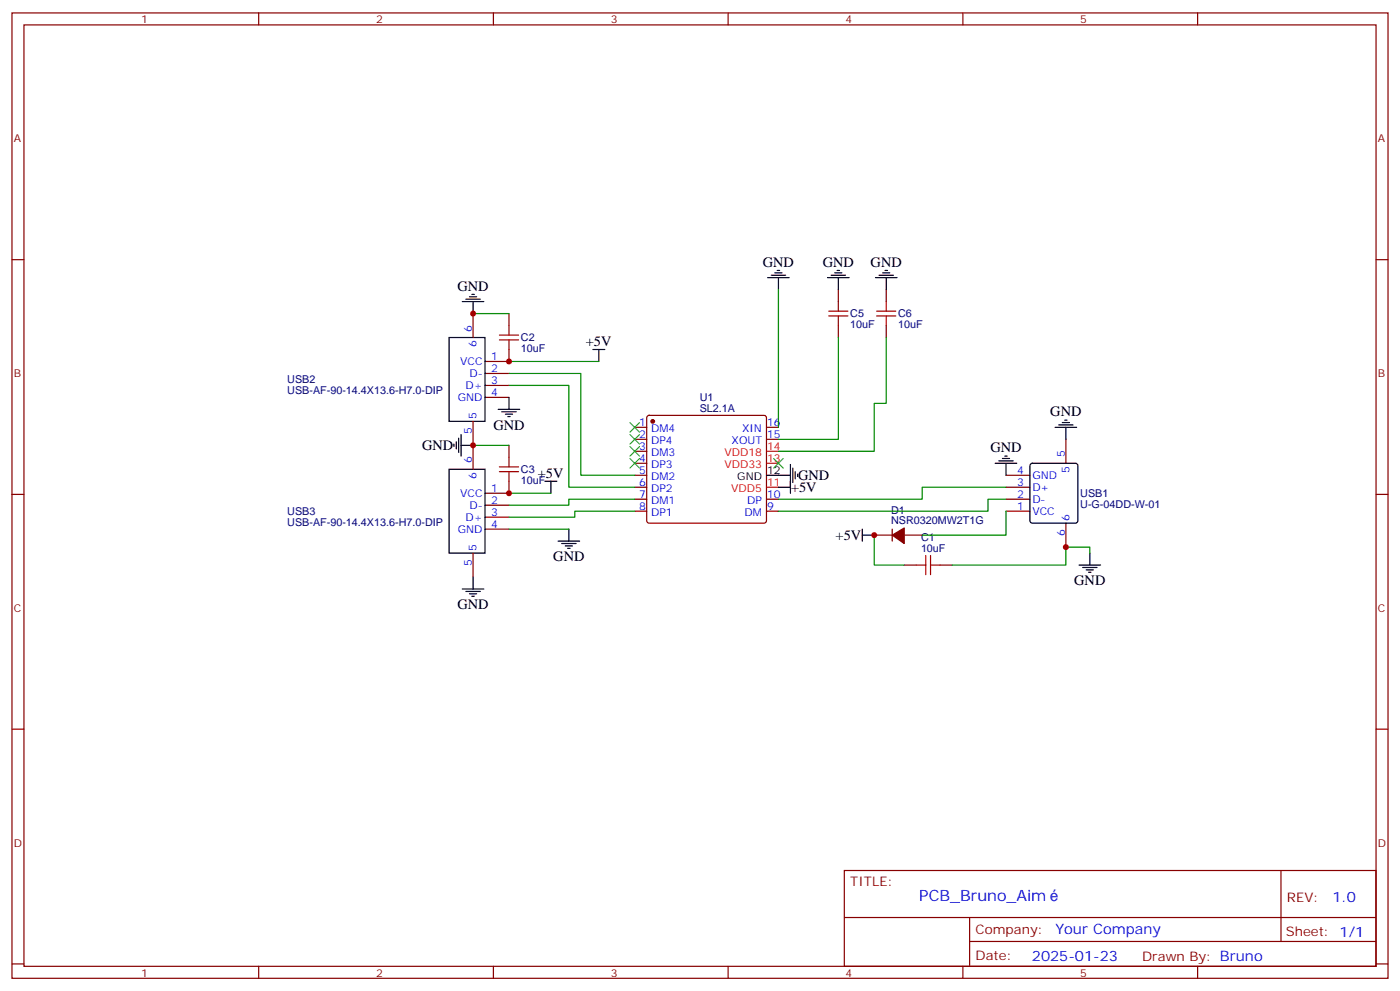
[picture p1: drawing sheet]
<svg xmlns="http://www.w3.org/2000/svg" width="412mm" height="292mm" viewBox="0 0 412 292" stroke-linecap="round" stroke-linejoin="round" font-family="sans-serif">
<g fill="none" stroke="#870000" stroke-width=".35">
<path d="M3.5 3.8h405.4v284.3h-405.4zM7.1 7.3h398.2v277.3h-398.2zM76.2 3.8v3.5M145.3 3.8v3.5M214.5 3.8v3.5M283.6 3.8v3.5M352.8 3.8v3.5M3.5 76.5h3.6M405.3 76.5h3.6M139.3 92.4v7M149.9 92.4v3.5M246.9 85.3v3.5"/>
<path d="M246.9 95.9v3.5M261.1 85.3v3.5M261.1 95.9v3.5M142.9 110h7M142.9 113.5h7M142.9 117.1h7M149.9 102.9v3.6h-7M139.3 124.1v14.1M149.9 131.2v3.5M187 140h3.5M187 125.9h3.5M187 129.4h3.5"/>
<path d="M187 132.9h3.5M187 136.5h3.5M190.7 122.5l.5-.2h33.9l.5 .2 .2 .5v30.4l-.3 .5-.4 .2h-33.9l-.5-.2-.2-.5v-30.4zM225.8 125.9h3.5M225.8 129.4h3.5M296.3 140h7.1M314 129.4v7.1M3.5 145.6h3.6M142.9 148.8h7M142.9 152.3h7M142.9 155.9h7M149.9 141.7v3.6h-7"/>
<path d="M187 143.5h3.5M187 147h3.5M187 150.6h3.5M225.8 147h3.5M225.8 150.6h3.5M257.5 157.6h5.3M262.8 155.9v3.5M266.3 157.6h5.3M296.3 143.5h7.1M296.3 147h7.1M296.3 150.6h7.1M314 154.1v7"/>
<path d="M405.3 145.6h3.6M139.3 162.9v7.1M266.3 166.4h3.6M276.9 166.4h3.6M3.5 214.8h3.6M405.3 214.8h3.6M248.7 256.4h156.6v28.2h-156.6zM377.3 256.4v20.9M248.7 270.2h156.5M285.6 277.3h119.6M285.6 270.2v14.2M3.5 283.9h3.6"/>
<path d="M76.2 284.6v3.5M145.3 284.6v3.5M214.5 284.6v3.5M283.6 284.6v3.5M352.8 284.6v3.5M405.3 283.9h3.6"/>
</g>
<g fill="none" stroke="#000" stroke-width=".35">
<path d="M229 79.7h.7M246.6 79.7h.7M260.7 79.7h.7M132.3 99.4h10.6v24.7h-10.6zM136.2 88.8h6.3M137.2 88.1h4.3M138.3 87.4h2.1M139 86.7h.7M139.3 88.8v3.6M226.1 81.8h6.4M227.2 81.1h4.2M228.2 80.4h2.2"/>
<path d="M229.3 81.8v3.5M243.8 81.8h6.3M244.8 81.1h4.3M245.9 80.4h2.1M246.9 81.8v3.5M257.9 81.8h6.3M258.9 81.1h4.3M260 80.4h2.1M261.1 81.8v3.5M149.9 117.1v3.5M174.6 102.9h3.6M176.4 102.9v3.6"/>
<path d="M132.3 138.2h10.6v24.7h-10.6zM133.7 130.8v.7M134.4 130.1v2.1M135.1 129v4.3M135.8 131.2h3.5M135.8 128v6.3M146.8 120.6h6.3M147.8 121.3h4.2M148.9 122h2.1M149.6 122.7h.7M225.8 140h7M232.8 136.8v8.5"/>
<path d="M233.5 137.9v4.2M234.2 138.9v2.1M234.9 139.6v.7M293.2 136.5h6.3M294.2 135.7h4.2M295.3 135h2.1M296 134.3h.7M296.3 136.5v3.5M303.6 136.7l.5-.2h12.7l.5 .2 .2 .5v16.2l-.2 .5-.5 .2h-12.7l-.5-.2-.2-.5v-16.2zM310.8 125.9h6.3M311.9 125.2h4.2M312.9 124.5h2.1"/>
<path d="M313.6 123.8h.7M314 125.9v3.5M160.5 141.7h3.5M162.3 141.7v3.6M164.4 159.4h6.3M167.6 155.9v3.5M229.3 143.5h3.5M254 157.6h3.5M254 155.9v3.5M136.2 173.5h6.3M137.2 174.2h4.3M138.3 174.9h2.1"/>
<path d="M139 175.6h.7M139.3 170v3.5M165.5 160.1h4.2M166.5 160.8h2.1M167.2 161.5h.7M317.9 166.4h6.3M318.9 167.1h4.2M320 167.9h2.1M320.7 168.6h.7M321 162.9v3.5"/>
</g>
<g fill="#870000" stroke="#870000" stroke-width=".35">
<path d="M262.8 157.6l3.5-2.1v4.6z"/>
<circle cx="192.3" cy="124.1" r=".53"/>
</g>
<path d="M225.8 136.5h3.5M225.8 132.9h3.5M225.8 143.5h3.5" fill="none" stroke="#f00" stroke-width=".35"/>
<g fill="none" stroke="#008700" stroke-width=".35">
<path d="M139.3 92.4h10.6M229.3 85.3v40.6M246.9 99.4v30h-17.6M261.1 99.4v19.4h-3.6v14.1h-28.2M149.9 113.5h17.7v30h19.4M149.9 110h21.2v30h15.9M149.9 106.5h26.5M139.3 131.2h10.6M149.9 155.9h17.7M149.9 145.3h12.4M187 147h-19.4v1.8h-17.7M187 150.6h-17.7v1.7h-19.4"/>
<path d="M257.5 157.6v8.8h8.8M296.3 150.6v7h-24.7M296.3 147h-5.3v3.6h-61.7M296.3 143.5h-24.7v3.5h-42.3M321 162.9v-1.8h-7v5.3h-33.5"/>
</g>
<g fill="none" stroke="#a10000" stroke-width=".35">
<path d="M147.1 98.7h5.7M149.9 95.9v2.8M244.1 93.1h5.7M244.1 91.7h5.7M246.9 88.8v2.9M246.9 93.1v2.8M258.2 93.1h5.7M258.2 91.7h5.7M261.1 88.8v2.9M261.1 93.1v2.8M147.1 100.1h5.7M149.9 100.1v2.8"/>
<path d="M147.1 138.9h5.7M147.1 137.5h5.7M149.9 134.7v2.8M149.9 138.9v2.8M269.9 166.4h2.8M272.7 163.6v5.7M274.1 166.4h2.8M274.1 163.6v5.7"/>
</g>
<path d="M185.6 124.5l2.8 2.8M185.6 128l2.8 2.8M185.6 131.5l2.8 2.8M185.6 135l2.8 2.9M188.4 124.5l-2.8 2.8M188.4 128l-2.8 2.8M188.4 131.5l-2.8 2.8M188.4 135l-2.8 2.9M227.9 135l2.8 2.9M230.7 135l-2.8 2.9" fill="none" stroke="#3c3" stroke-width=".35"/>
<g fill="#c00">
<circle cx="149.9" cy="106.5" r=".88"/>
<circle cx="139.3" cy="92.4" r=".88"/>
<circle cx="139.3" cy="131.2" r=".88"/>
<circle cx="149.9" cy="145.3" r=".88"/>
<circle cx="314" cy="161.1" r=".88"/>
<circle cx="257.5" cy="157.6" r=".88"/>
</g>
<text font-size="4.6" fill="#00f" x="270.8" y="265.4">PCB_Bruno_Aim</text>
<g font-size="4.2">
<text x="224.7" y="78.6">GND</text>
<text x="242.4" y="78.6">GND</text>
<text x="256.5" y="78.6">GND</text>
<text x="134.8" y="85.7">GND</text>
<text x="172.6" y="101.9">+5V</text>
<text x="309.4" y="122.7">GND</text>
<text x="145.3" y="126.6">GND</text>
<text x="124.4" y="132.6">GND</text>
<text x="291.7" y="133.2">GND</text>
<text x="158.4" y="140.7">+5V</text>
<text x="235.1" y="141.4">GND</text>
<text x="233" y="144.9">+5V</text>
<text x="246.1" y="159">+5V</text>
<text x="163" y="165.4">GND</text>
<text x="316.4" y="172.4">GND</text>
<text x="134.8" y="179.5">GND</text>
</g>
<g font-size="4.2" fill="#00f">
<text x="392.5" y="265.7">1.0</text>
<text x="310.9" y="275.2">Your Company</text>
<text x="304" y="283">2025-01-23</text>
</g>
<g font-size="3.9" fill="#800">
<text x="250.5" y="261">TITLE:</text>
<text x="379.1" y="265.7">REV:</text>
<text x="287.4" y="275.2">Company:</text>
<text x="378.7" y="275.8">Sheet: 1/1</text>
<text x="287.4" y="282.9">Date:</text>
<text x="336.4" y="282.9">Drawn By: Bruno</text>
</g>
<g font-size="3.2" fill="#800">
<text x="41.6" y="6.8">1</text>
<text x="110.8" y="6.8">2</text>
<text x="179.9" y="6.8">3</text>
<text x="249.1" y="6.8">4</text>
<text x="318.2" y="6.8">5</text>
<text x="4.1" y="41.9">A</text>
<text x="405.9" y="41.9">A</text>
<text x="4.1" y="111.1">B</text>
<text x="405.9" y="111.1">B</text>
<text x="4.1" y="180.2">C</text>
<text x="405.9" y="180.2">C</text>
<text x="4.1" y="249.3">D</text>
<text x="405.9" y="249.3">D</text>
<text x="41.6" y="287.6">1</text>
<text x="110.8" y="287.6">2</text>
<text x="179.9" y="287.6">3</text>
<text x="249.1" y="287.6">4</text>
<text x="318.2" y="287.6">5</text>
</g>
<g font-size="3.2" fill="#000080">
<text x="250.5" y="93.5">C5</text>
<text x="264.6" y="93.5">C6</text>
<text x="153.5" y="100.6">C2</text>
<text x="250.5" y="96.7">10uF</text>
<text x="264.6" y="96.7">10uF</text>
<text x="153.5" y="103.7">10uF</text>
<text x="84.6" y="112.9">USB2</text>
<text x="84.6" y="116.1">USB-AF-90-14.4X13.6-H7.0-DIP</text>
<text x="206.1" y="118.1">U1</text>
<text x="206.1" y="121.3">SL2.1A</text>
<text x="153.5" y="142.5">10uF</text>
<text x="153.5" y="139.4">C3</text>
<text x="318.2" y="149.5">U-G-04DD-W-01</text>
<text x="318.2" y="146.3">USB1</text>
<text x="84.6" y="154.9">USB-AF-90-14.4X13.6-H7.0-DIP</text>
<text x="84.6" y="151.7">USB3</text>
<text x="262.5" y="154.4">NSR0320MW2T1G</text>
<text x="262.5" y="151.3">D1</text>
<text x="271.3" y="159.4">C1</text>
<text x="271.3" y="162.6">10uF</text>
</g>
<g font-size="3.2" fill="#00f">
<text x="139" y="97.6" transform="rotate(-90 139 97.6)">6</text>
<text x="135.6" y="107.5">VCC</text>
<text x="140.4" y="102.1" transform="rotate(-90 140.4 102.1)">6</text>
<text x="144.6" y="106.1">1</text>
<text x="138.3" y="111.1">D-</text>
<text x="144.6" y="109.6">2</text>
<text x="144.6" y="113.2">3</text>
<text x="134.9" y="118.1">GND</text>
<text x="137.1" y="114.6">D+</text>
<text x="144.6" y="116.7">4</text>
<text x="140.4" y="123.4" transform="rotate(-90 140.4 123.4)">5</text>
<text x="188.3" y="125.5">1</text>
<text x="226" y="125.5">16</text>
<text x="139" y="127.9" transform="rotate(-90 139 127.9)">5</text>
<text x="188.3" y="129">2</text>
<text x="191.8" y="127.3">DM4</text>
<text x="191.8" y="130.8">DP4</text>
<text x="215.5" y="130.8">XOUT</text>
<text x="218.6" y="127.3">XIN</text>
<text x="226" y="129">15</text>
<text x="139" y="136.5" transform="rotate(-90 139 136.5)">6</text>
<text x="188.3" y="132.6">3</text>
<text x="188.3" y="136.1">4</text>
<text x="191.8" y="134.3">DM3</text>
<text x="191.8" y="137.9">DP3</text>
<text x="313.6" y="134.7" transform="rotate(-90 313.6 134.7)">5</text>
<text x="140.4" y="140.9" transform="rotate(-90 140.4 140.9)">6</text>
<text x="188.3" y="139.6">5</text>
<text x="188.3" y="143.2">6</text>
<text x="191.8" y="141.4">DM2</text>
<text x="299.6" y="139.6">4</text>
<text x="299.6" y="143.2">3</text>
<text x="304.1" y="141">GND</text>
<text x="315" y="139.2" transform="rotate(-90 315 139.2)">5</text>
<text x="135.6" y="146.3">VCC</text>
<text x="138.3" y="149.9">D-</text>
<text x="144.6" y="144.9">1</text>
<text x="144.6" y="148.4">2</text>
<text x="188.3" y="146.7">7</text>
<text x="191.8" y="144.9">DP2</text>
<text x="191.8" y="148.4">DM1</text>
<text x="220.1" y="148.4">DP</text>
<text x="226" y="146.7">10</text>
<text x="299.6" y="146.7">2</text>
<text x="304.1" y="144.6">D+</text>
<text x="304.1" y="148.1">D-</text>
<text x="137.1" y="153.4">D+</text>
<text x="144.6" y="152">3</text>
<text x="144.6" y="155.5">4</text>
<text x="188.3" y="150.2">8</text>
<text x="191.8" y="152">DP1</text>
<text x="219.4" y="152">DM</text>
<text x="226" y="150.2">9</text>
<text x="299.6" y="150.2">1</text>
<text x="304.1" y="151.6">VCC</text>
<text x="315" y="153.4" transform="rotate(-90 315 153.4)">6</text>
<text x="134.9" y="156.9">GND</text>
<text x="313.6" y="157.9" transform="rotate(-90 313.6 157.9)">6</text>
<text x="139" y="166.7" transform="rotate(-90 139 166.7)">5</text>
<text x="140.4" y="162.2" transform="rotate(-90 140.4 162.2)">5</text>
</g>
<g font-size="3.2" fill="#f00">
<text x="213.4" y="137.9">VDD33</text>
<text x="213.4" y="134.3">VDD18</text>
<text x="226" y="136.1">13</text>
<text x="226" y="132.6">14</text>
<text x="226" y="143.2">11</text>
<text x="215.4" y="144.9">VDD5</text>
</g>
<g font-size="3.2">
<text x="217.2" y="141.4">GND</text>
<text x="226" y="139.6">12</text>
</g>
</svg>
